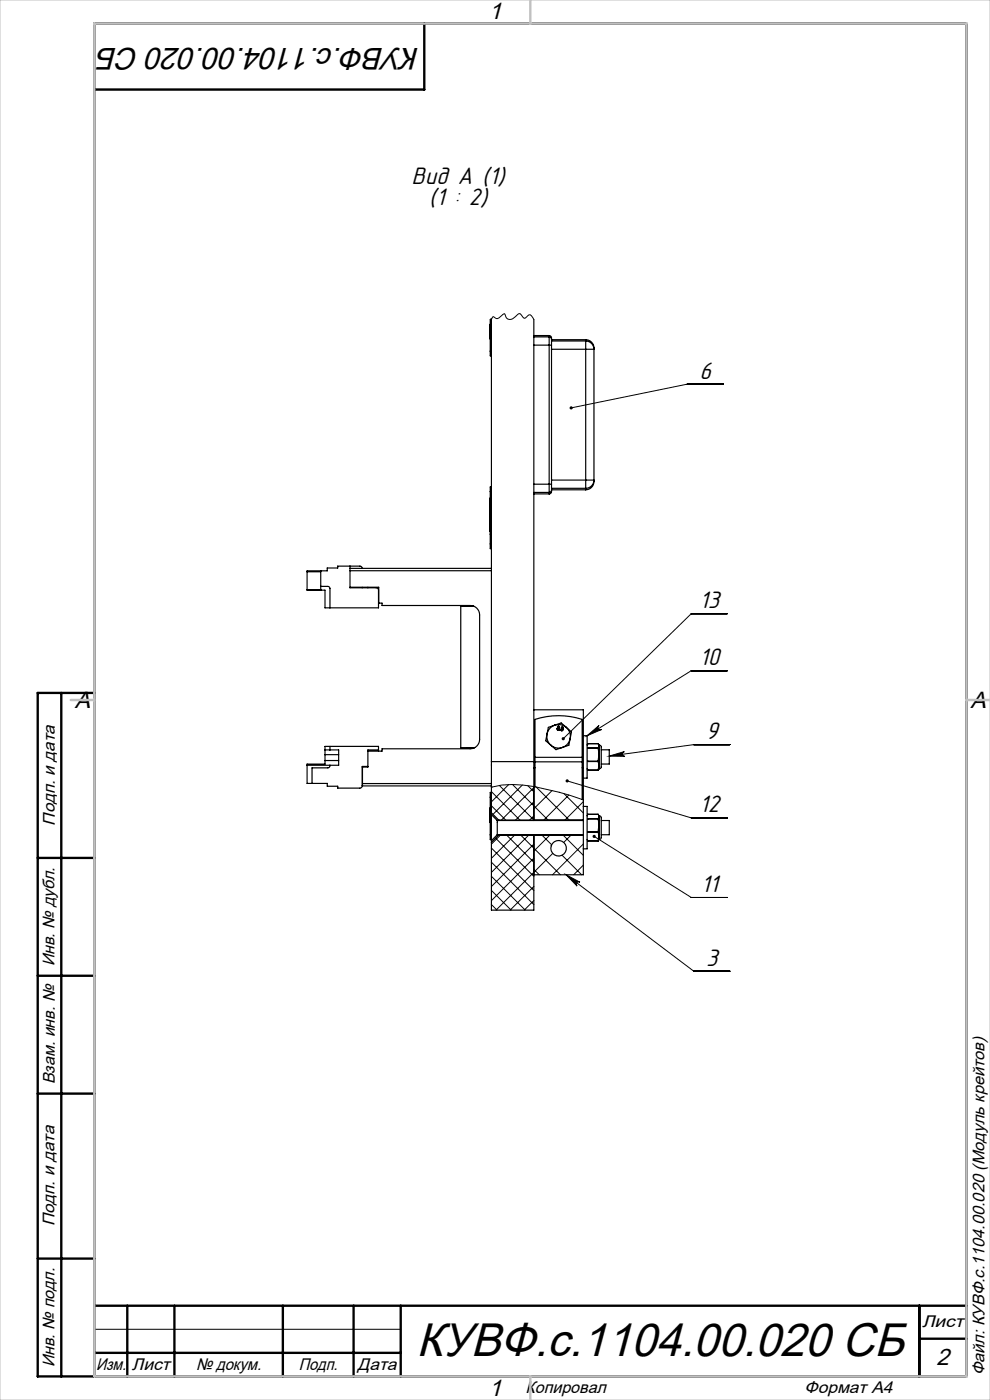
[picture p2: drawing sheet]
<svg xmlns="http://www.w3.org/2000/svg" width="210mm" height="297mm" viewBox="0 0 210 297" stroke-linecap="round" stroke-linejoin="round" font-family="sans-serif">
<g fill="none" stroke="#000" stroke-width=".21">
<path d="M104 67.8l.1-.1 .1 .1 .3-.5 .2-.1a.77 .77 0 0 0 1.2 .2l1-.8 .3 .2a1.01 1.01 0 0 0 1.5 .8l.6-.4a1.07 1.07 0 0 1 1-.6l.8 .9a.8 .8 0 0 0 .8-.5l.3-.2a1.17 1.17 0 0 1 1 1M153.4 81.5h-7.6l-24.6 5M154.3 130.2h-7.7l-27.1 26.5M124.5 156.1l2.6-2.2a.51 .51 0 0 0-.2 .7 .51 .51 0 0 0 .7 .2zM154.3 142.3h-7.7l-22.1 13.8M154.8 158h-7.6l-18 2.4M104.2 167a20.7 20.7 0 0 1 9.3-.1l5.1 1.2 4.9 1.5M104.2 167.9l6.1 6.1M104.2 170.9l3.1 3.1M104.2 179.9l9 9M104.4 166.9l-.2 .2M105.1 177.8l8.1 8.1"/>
<path d="M105.9 166.6l7.3 7.3M106.1 177.2l-1.9 1.9M107.5 177.2l5.7 5.7M107.9 166.4l-3.7 3.7M108.7 166.4l7.5 7.5M109.1 177.2l-4.9 4.9M110.5 177.2l8.4 8.4M110.8 166.5l-6.2 6.3M111.9 166.7l1.3 1.3M112.1 177.2l-7.9 7.9M113.2 173.1l-.9 .9M113.2 170.1l-3.9 3.9"/>
<path d="M113.2 179.1l-9 9M113.4 166.9l-7 7.1M113.7 166.9l7 7M115 177.2l2 2M116.6 177.2l-3.4 3.4M117.1 167.7l-3.9 3.9M119.5 177.2l4.2 4.3M119.6 168.3l4.1 4.2M120.3 165.7l26.3 7.8h7.7M120.7 168.7l-5.3 5.2M121.1 177.2l-1.5 1.5M123.5 169.6l.2 .1"/>
<path d="M123.7 170.1l-3.8 3.8M123.7 179l-6.5 6.6M126 177.4l20.6 13h7.7M129.2 160.4l3.2-1a.51 .51 0 0 0-.4 .6 .51 .51 0 0 0 .6 .5zM104.2 182.9l9 9M104.2 185.9l7.2 7.2M104.2 188.9l4.2 4.2M104.2 191.9l1.2 1.2M113.2 191l-2 2.1M113.2 188l-5 5.1M113.2 182.1l-9 9M113.2 184.4l1.2 1.2"/>
<path d="M117.3 181l-12.1 12.1M119.2 181.4l4.2 4.2M120.1 185.6l2.9 1.6a.51 .51 0 0 0-.7 .1 .51 .51 0 0 0 .1 .7zM120.1 185.6l27.1 20.4h7.6M123.7 183.5l-2 2.1M20 282h65"/>
</g>
<g fill="none" stroke="#000" stroke-width=".25">
<path d="M103.9 70.8l.1 1.1M103.9 69.9v.9M103.9 70.6v.5M103.9 70.1v.2M103.9 70.7h.1M103.9 70.8h.1M103.9 69.9h.1M103.9 69.4h.1M104 74.5v1h.2M104 67.8v6.7M104 68.8l-.1 1.1M104 74.5h.2"/>
<path d="M104.2 67.8v93.8M113.2 67.8v95.1M113.2 73.2h3.3M113.2 71.5h3.3M113.2 71.2h3.3M116.5 73.2h.5M116.5 71.5v1.7M116.5 71.5l.3 .1 .2 .4M116.5 71.2l.4 .2 .1 .6M116.5 71.2v.3M116.5 73.2v29.5M117 72v1.2"/>
<path d="M117 73.2v29.5M117 72.3h7.2M117 74.1h7.2M117 72.1h7.2M124.2 72.3v1.8M124.2 72.3a1.69 1.69 0 0 1 1.8 1.8h-1.8M124.2 72.1a1.75 1.75 0 0 1 1.8 1.7M124.2 72.1v.2M124.2 74.1v27.7M126 73.8h.1M126 73.8v28.4M103.9 112.6l.1 .2"/>
<path d="M103.9 111.8v.3M103.9 107.2v2M103.9 111.5h.1M103.9 109.2l.1 1.5M103.9 111.5v.3M103.9 112.1v.5M103.9 111.8h.1M103.9 112.6h.1M103.9 112.1h.1M103.9 109.9h.1M103.9 107.2h.1M103.9 109.2h.1"/>
<path d="M103.9 109.8h.1M103.9 105.7h.1M104 115.4v1h.2M104 110.8l-.1 .7M104 112.3v1M104 105.8l-.1 1.4M104 115.4h.2M104 104.3v8M104 113.3v2.1M104 104.3h.2M104 113.3h.2M104 112.3h.2"/>
<path d="M104.2 103.3h-.2v1M113.2 102.7h3.3M113.2 104.5h3.3M113.2 104.8h3.3M116.5 102.7v1.8M116.5 102.7h.5M116.5 104.5v.3M117 102.7v.5a1.44 1.44 0 0 1-.4 1.6h-.1M117 104l-.2 .3-.3 .2M117 103.6h7.2M117 101.8h7.2M117 103.9h7.2"/>
<path d="M124.2 101.8v1.8M124.2 101.8h1.8a1.68 1.68 0 0 1-1.8 1.8M124.2 103.6v.3M126 102.2h.1M126 102.2a1.75 1.75 0 0 1-1.8 1.7M65.1 121.3h2.9M65.1 125.1h2.9M68 124.4h1.6l.4 .3v4.3M68 121.1v4.1M74.2 120.1v4.6l5.9 .1 .2 .4v3.8h-11.4v-3.8h-3.8v-3.9M74.2 124.6h6.1v3.4M74.2 121.1h30"/>
<path d="M74.2 120.6h30M76.8 120.6l-.1-.4-.4-.1h-4.7v.4h-2.2v.6h-4.3v.2M76.8 124.6v.1M78 124.6v.1M80.3 128h.7v.5h18.7a2 2 0 0 1 2 2v26.4a2 2 0 0 1-2 2h-18.7v.5h-3M97.7 128.6v30h3M97.7 128.6h2.8M97.7 128.6h1.3M97.7 128.6h2.7M98.2 128.6h1.3h-1.3M20 147v145M68.9 159.1v1"/>
<path d="M68.9 159.1h2.9v3.2h-6.7M68.9 159.1v-.8h11.4v1.1M70 158.3v.8M80.3 159.1h-2.3v3.6h-1.2M99 158.6h1.7M113.2 150.6h10.5v12.3M116 155.7a2.5 2.5 0 0 0 .8 2.4M116 155.7l-.2 1.4 1 1M116.8 158.1a2.5 2.5 0 0 0 2.5 .5M116.8 158.1l1.1 .9 1.4-.4M117.7 153.8h.1a2.5 2.5 0 0 1 2.2 .4l.1 .1M117.7 153.8a2.5 2.5 0 0 0-1.7 1.9"/>
<path d="M117.7 153.8l1.3-.4 1.1 .9M117.7 153.8l-1.4 .5-.3 1.4M118.3 154a.21 .21 0 0 1 .3 .1 .21 .21 0 0 1-.1 .3 .25 .25 0 0 1 0 .4 .25 .25 0 0 1-.4 0 .25 .25 0 0 1 .2-.4zM118.7 154.8l.1 .2zM119.2 154.2a.21 .21 0 0 1 .3 .1 .21 .21 0 0 1-.2 .3 .25 .25 0 0 1 .1 .4 .25 .25 0 0 1-.4-.1 .25 .25 0 0 1 .1-.3zM120.1 154.3a2.5 2.5 0 0 1 .8 2.4M120.1 154.3l1.1 1-.3 1.4M120.9 156.7a2.5 2.5 0 0 1-1.6 1.9M120.9 156.7l-.2 1.4-1.4 .5M123.7 156.1h.8v9h-.8M124.7 157.8l-.2 .3M124.7 157.8h2.2"/>
<path d="M124.7 157.8h.1M126.9 157.8h.1M126.9 158.7l.1 1.4M126.9 158.7h-2.2h2.2M126.9 158.7h.1M126.9 157.8l.1 .4M127 157.9v.2M127 158.2v1.9M127 158.1v.1M127 158.2l-.1 .5M127 158.1h.2M127.2 158.1l.2 .1 .1 .3v4.2l-.1 .3-.2 .1"/>
<path d="M127.2 158.1v5M127.5 159.1h1.7v3h-1.7M65.1 162.3v3.9h4.3v.6h2.2v.4l5-.1 .2-.4v-4.1h1.2M68.9 161.3v.8h-3.8v.2M68.9 160.1v1.2M68.9 160.1h2.9M68.9 161.3h2.9M70 162.3l-.1 .4-.3 .2h-3.4v3.3M76.8 166.7h27.4M76.9 166.2v.5M76.9 166.2h27.3M76.9 162.7v3.5"/>
<path d="M103.9 172.6v.9M103.9 173.5l.1 1M103.9 173.2v.5M103.9 172.7v.2M103.9 173.3v.1M103.9 173.5h.1M103.9 172.6h.1M103.9 172h.1M103.9 171.4h.1M104 177.1v1h.2M104 169.1v8M104 171.5l-.1 1.1"/>
<path d="M104 169.1h.2M104 177.1h.2M104.2 161.6v10.8M104.2 172.4v.4M104.2 178.3v.4M104.2 168.1h-.2v1M104.2 172.8v5.5M104.2 162.3h.1M104.2 172.8l1.3 1.3M104.2 161.6h9M104.2 172.4l1.6 1.6M105.5 174.1v3"/>
<path d="M105.5 177.1l-1.3 1.2M105.5 174.1h18.2M105.5 177.1h18.2M105.8 174v.1M105.8 177.1v.1M105.8 177.2l-1.6 1.5M105.8 174h7.4M105.8 177.2h7.4M113.2 162.9v11.2M113.2 162.9h.3M113.2 177.1v16h-9v-14.4M113.2 173.9h10.5"/>
<path d="M113.2 177.2h10.5M113.5 161.6v5.3M113.5 160.7v.9M113.5 160.7v-8.1a16.2 16.2 0 0 1 10 0v8.1M113.5 161.6h10M113.5 160.7h10M123.5 161.6v8M123.5 160.7v.9M123.5 162.9h.2M123.7 162.9v8.2M123.7 171.1v9M123.7 171.1h.8v9h-.8"/>
<path d="M124.5 163.1l.2 .3M124.5 178.1l.2 .3M124.7 172.8l-.2 .3M124.7 163.4h2.2M124.7 178.4h2.2M124.7 172.8h2.2M124.7 163.4h.1M124.7 178.4h.1M124.7 172.8h.1M126.9 172.8h.1M126.9 161.6l.1 .9M126.9 161.5v.1"/>
<path d="M126.9 161.5h-2.2l2.2 .1M126.9 163.4h.1M126.9 173.7l.1 1.4M126.9 176.5h-2.2l2.2 .1M126.9 176.6l.1 .9M126.9 176.5v.1M126.9 173.7h-2.2h2.2M126.9 173.7h.1M126.9 172.8l.1 .4M126.9 178.4h.1M127 172.9v.2M127 162.5v.6"/>
<path d="M127 160.1v2.4M127 163.1l-.1 .3M127 173.2v1.9M127 173.1v.1M127 177.5v.6M127 175.1v2.4M127 173.2l-.1 .5M127 178.1l-.1 .3M127 163.1h.2M127 178.1h.2M127 173.1h.2M127 160.1l-.1 1.4"/>
<path d="M127 162.5l-.1 .9M127 175.1l-.1 1.4M127 177.5l-.1 .9M127.2 173.1l.2 .1 .1 .3v4.2l-.1 .3-.2 .1M127.2 173.1v5M127.5 174.1h1.7v3h-1.7M123.7 180.1v5.5h-10.5"/>
<circle cx="118.3" cy="154.6" r=".16"/>
<circle cx="118.4" cy="154.2" r=".13"/>
<circle cx="119.2" cy="154.8" r=".16"/>
<circle cx="119.3" cy="154.4" r=".13"/>
<circle cx="118.5" cy="180" r="1.65"/>
</g>
<g fill="none" stroke="#000" stroke-width=".5">
<path d="M90 5v14h-70M13 147v145M20 147h-12v145h197v-287h-185v287M8 182h12M8 207h12M8 232h12M8 267h12M20 277h185M27 277v15M37 277v15M60 277v15M75 277v15"/>
<path d="M85 277v15M195 277v15M20 287h65M195 284h10"/>
</g>
<path d="M0 0h210v297h-210z" fill="none" stroke="#c0c0c0" stroke-width=".21"/>
<path d="M112.5 0v5M20 5h185v287h-185zM15 148.5h5M205 148.5h5M112.5 292v5" fill="none" stroke="#c0c0c0" stroke-width=".5"/>
<path d="M129.2 160.4l3.2-1a.51 .51 0 0 0-.4 .6 .51 .51 0 0 0 .6 .5zM120.1 165.4l-.1 .2 .3 .1-.3-.1a.34 .34 0 0 0 .3 .4 .34 .34 0 0 0 .3-.5 .34 .34 0 0 0-.5-.1zM125.8 177.2l.2 .2-.3-.1a.34 .34 0 0 0 .3 .5 .34 .34 0 0 0 .4-.5 .34 .34 0 0 0-.6-.1zM124.5 156.1l2.6-2.2a.51 .51 0 0 0-.2 .7 .51 .51 0 0 0 .7 .2zM120.1 185.6l2.9 1.6a.51 .51 0 0 0-.7 .1 .51 .51 0 0 0 .1 .7zM120.9 86.3l-.1 .3 .4-.1-.4 .1a.34 .34 0 0 0 .5 .2 .34 .34 0 0 0 .1-.5 .34 .34 0 0 0-.5 0zM119.2 156.5v.5l.3-.3-.3 .3a.34 .34 0 0 0 .5 0 .34 .34 0 0 0 0-.5 .34 .34 0 0 0-.5 0z" fill="#000"/>
<text font-size="10" x="88.4" y="287.6">КУВФ.с.1104.00.020 СБ</text>
<text font-size="6.6" x="89.1" y="10.3" transform="rotate(-180 89.1 10.3)">КУВФ.с.1104.00.020 СБ</text>
<g font-size="5.2">
<text x="87.3" y="39">Âèä À (1)</text>
<text x="90.9" y="43.5">(1 : 2)</text>
<text x="148.4" y="80.3">6</text>
<text x="148.4" y="129">13</text>
<text x="148.4" y="141.1">10</text>
<text x="149.8" y="156.8">9</text>
<text x="148.4" y="172.4">12</text>
<text x="148.7" y="189.2">11</text>
<text x="149.8" y="204.9">3</text>
</g>
<g font-size="5">
<text x="103.7" y="4.1">1</text>
<text x="15.9" y="150.1">A</text>
<text x="205.9" y="150.1">A</text>
<text x="198.7" y="289.5">2</text>
<text x="103.7" y="296.1">1</text>
</g>
<g font-size="3.6">
<text x="11.6" y="175.1" transform="rotate(-90 11.6 175.1)">Подп. и дата</text>
<text x="11.6" y="205" transform="rotate(-90 11.6 205)">Инв. № дубл.</text>
<text x="11.6" y="230" transform="rotate(-90 11.6 230)">Взам. инв. №</text>
<text x="11.6" y="260.1" transform="rotate(-90 11.6 260.1)">Подп. и дата</text>
<text x="195.6" y="281.6">Лист</text>
<text x="11.6" y="290" transform="rotate(-90 11.6 290)">Инв. № подл.</text>
<text x="20.4" y="290.6">Изм.</text>
<text x="28" y="290.6">Лист</text>
<text x="41.6" y="290.6">№ докум.</text>
<text x="63.4" y="290.6">Подп.</text>
<text x="75.9" y="290.6">Дата</text>
<text x="208.9" y="291.8" transform="rotate(-90 208.9 291.8)">Файл: КУВФ.с.1104.00.020 (Модуль крейтов)</text>
<text x="111.5" y="295.6">Копировал</text>
<text x="170.7" y="295.6">Формат А4</text>
</g>
</svg>
